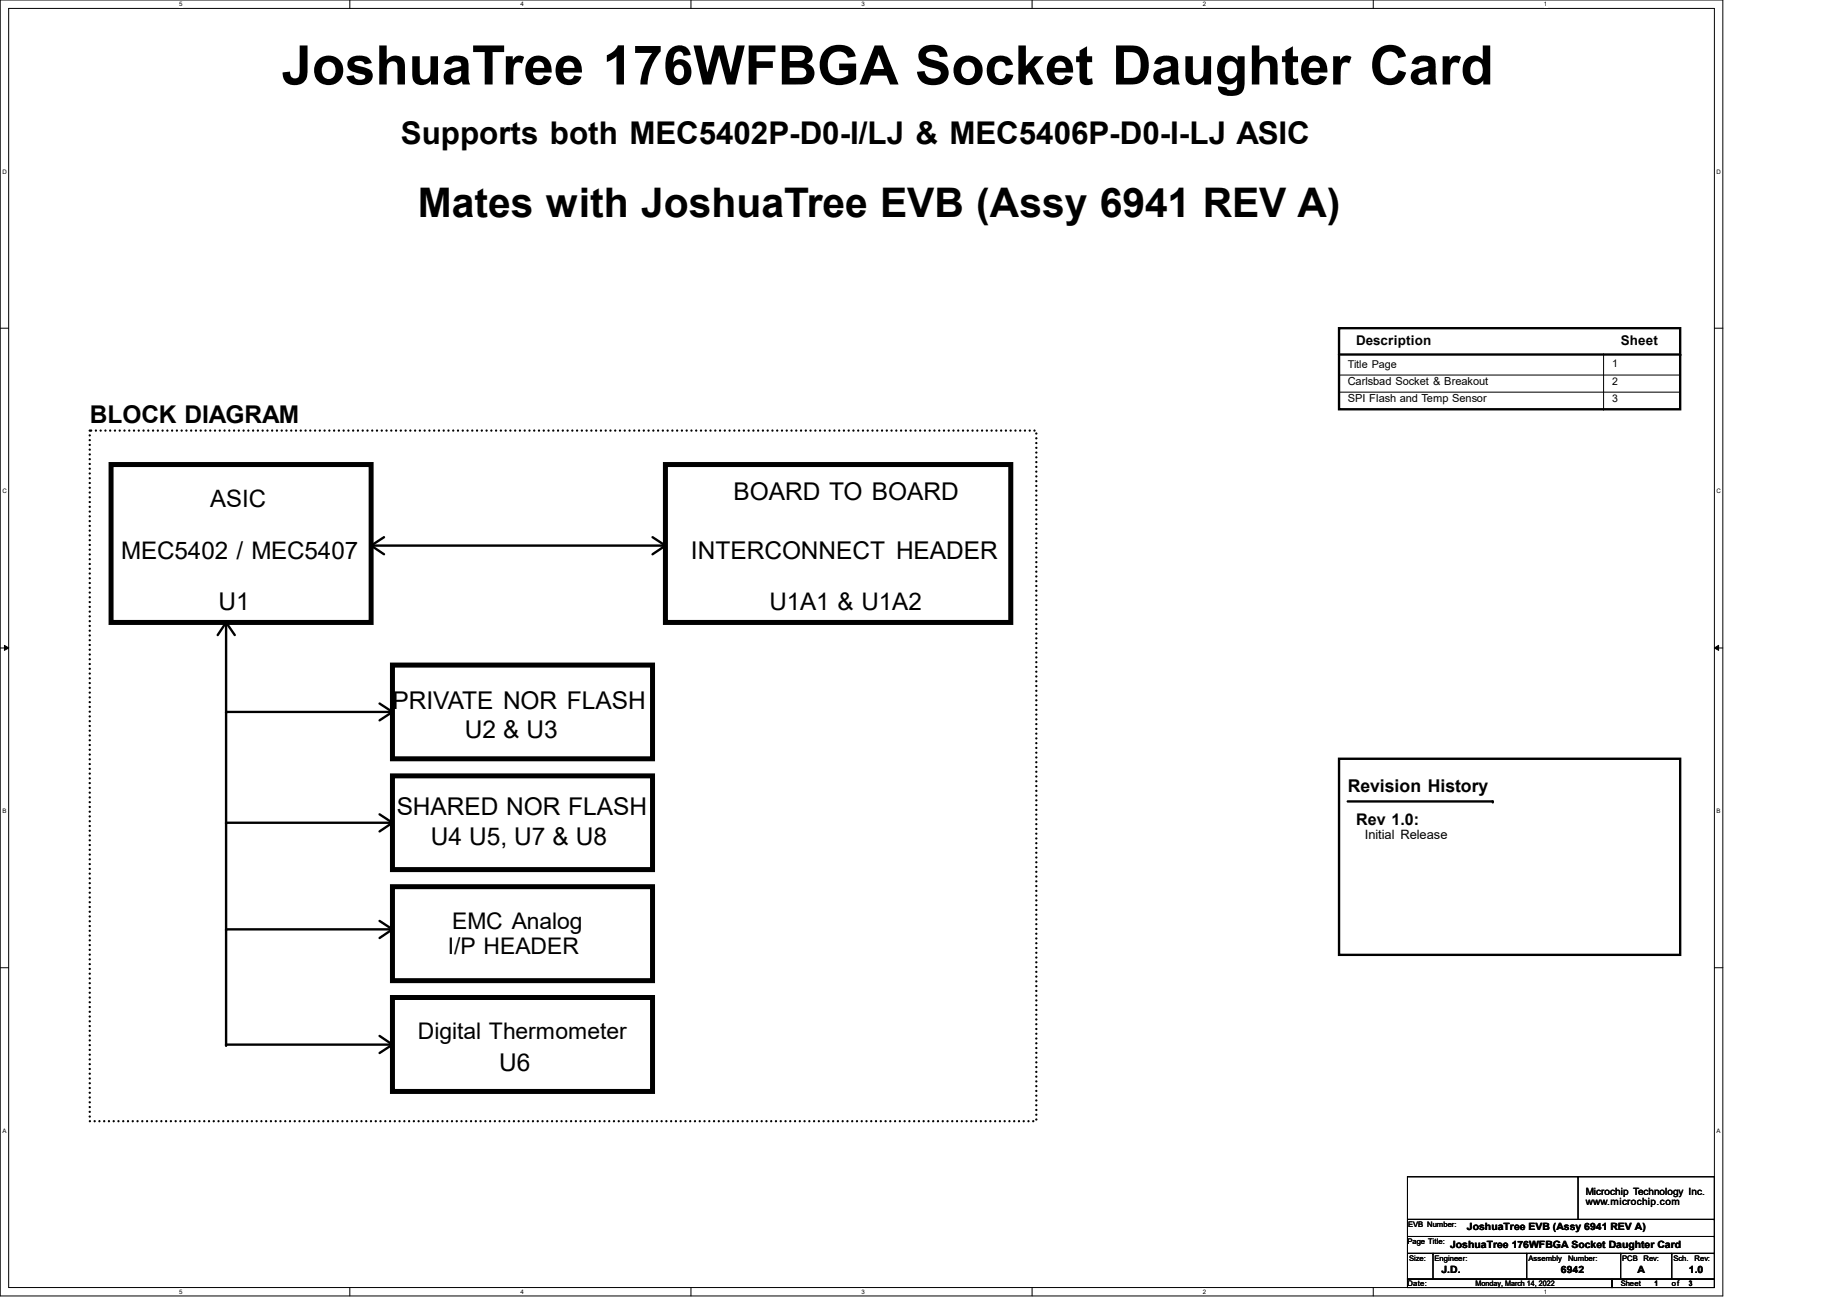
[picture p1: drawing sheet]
<svg xmlns="http://www.w3.org/2000/svg" width="297mm" height="210mm" viewBox="0 0 297 210" stroke-linecap="round" stroke-linejoin="round" font-family="sans-serif">
<path d="M0 0h277.1v208.4h-277.1zM1.4 1.4h274.3v205.7h-274.3z" fill="none" stroke="#000" stroke-width=".16"/>
<g fill="#fff">
<path d="M28.8 .1h.6v1.1h-.6z"/>
<path d="M28.8 207.2h.6v1.1h-.6z"/>
</g>
<path d="M56.3 0v1.4M56.3 207.1v1.3" fill="none" stroke="#000" stroke-width=".16"/>
<g fill="#fff">
<path d="M83.7 .1h.5v1.1h-.5z"/>
<path d="M83.7 207.2h.5v1.1h-.5z"/>
</g>
<path d="M111.1 0v1.4M111.1 207.1v1.3" fill="none" stroke="#000" stroke-width=".16"/>
<g fill="#fff">
<path d="M138.6 .1h.5v1.1h-.5z"/>
<path d="M138.6 207.2h.5v1.1h-.5z"/>
</g>
<path d="M166 0v1.4M166 207.1v1.3" fill="none" stroke="#000" stroke-width=".16"/>
<g fill="#fff">
<path d="M193.4 .1h.6v1.1h-.6z"/>
<path d="M193.4 207.2h.6v1.1h-.6z"/>
</g>
<path d="M220.8 0v1.4M220.8 207.1v1.3" fill="none" stroke="#000" stroke-width=".16"/>
<g fill="#fff">
<path d="M248.3 .1h.5v1.1h-.5z"/>
<path d="M248.3 207.2h.5v1.1h-.5z"/>
<path d="M.4 27.1h.7v1.1h-.7z"/>
<path d="M276.1 27.1h.7v1.1h-.7z"/>
<path d="M.4 78.5h.7v1.1h-.7z"/>
<path d="M276.1 78.5h.7v1.1h-.7z"/>
</g>
<path d="M0 52.8h1.4M275.7 52.8h1.4" fill="none" stroke="#000" stroke-width=".16"/>
<g fill="#fff">
<path d="M.4 129.9h.6v1.1h-.6z"/>
<path d="M276.1 129.9h.6v1.1h-.6z"/>
</g>
<path d="M0 104.2h1.4M.7 103.8l.7 .4-.7 .4zM275.7 104.2l.7-.4v.8zM275.7 104.2h1.4" fill="none" stroke="#000" stroke-width=".16"/>
<path d="M.7 103.8l.7 .4-.7 .4zM275.7 104.2l.7-.4v.8z" fill="#000"/>
<g fill="#fff">
<path d="M.4 181.4h.6v1.1h-.6z"/>
<path d="M276.1 181.4h.6v1.1h-.6z"/>
</g>
<g fill="none" stroke="#000" stroke-width=".16">
<path d="M257.9 56.9v8.9M215.3 60.3h54.9M215.3 63.1h54.9M257.9 65.8h.1M270.2 60.3h.1M270.2 63.1h.1M0 155.7h1.4M275.7 155.7h1.4M226.4 189.3h49.3v16.4h-49.3zM226.4 198.9h49.3M226.4 196.1h49.3M253.8 189.3h.1"/>
<path d="M253.8 189.3v6.8M275.7 198.9h.1M275.7 196.1h.1M226.4 205.7h32.8v1.4h-32.8zM226.4 201.6h49.3M230.5 201.6h.1M230.5 201.6v4.1M245.5 201.6h.1M245.5 201.6v4.1M259.2 205.7h16.5v1.4h-16.5zM260.6 201.6h.1M260.6 201.6v4.1"/>
<path d="M268.9 201.6h.1M268.9 201.6v4.1M275.7 201.6h.1"/>
</g>
<g fill="none" stroke="#000" stroke-width=".38">
<path d="M215.3 52.8h54.9v13h-54.9zM215.3 57h54.9M59.7 87.8h47.3M59.7 87.8l2.1 1.4M61.8 86.4l-2.1 1.4M104.9 86.4l2.1 1.4M107 87.8l-2.1 1.4M36.4 100.1v67.9h26.7M36.4 114.5h26.7M36.4 100.1l-1.4 2.1M36.4 100.1l1.4 2.1M61 113.2l2.1 1.3"/>
<path d="M63.1 114.5l-2.1 1.4M36.4 132.3h26.7M61 131l2.1 1.3M63.1 132.3l-2.1 1.4M215.3 122h54.9v31.6h-54.9zM216.7 128.9h23.4M36.4 149.5h26.7M61 148.1l2.1 1.4M63.1 149.5l-2.1 1.4M61 166.6l2.1 1.4M63.1 168l-2.1 1.4"/>
</g>
<g fill="#000">
<circle cx="270.2" cy="57" r=".19"/>
<circle cx="59.7" cy="87.8" r=".19"/>
<circle cx="107" cy="87.8" r=".19"/>
<circle cx="36.4" cy="114.5" r=".19"/>
<circle cx="36.4" cy="100.1" r=".19"/>
<circle cx="63.1" cy="114.5" r=".19"/>
<circle cx="36.4" cy="132.3" r=".19"/>
<circle cx="63.1" cy="132.3" r=".19"/>
<circle cx="240.1" cy="128.9" r=".19"/>
<circle cx="36.4" cy="149.5" r=".19"/>
<circle cx="63.1" cy="149.5" r=".19"/>
<circle cx="36.4" cy="168" r=".19"/>
<circle cx="63.1" cy="168" r=".19"/>
</g>
<path d="M17.9 74.7h41.8v25.4h-41.8zM107 74.7h55.6v25.4h-55.6zM63.1 107h41.8v15h-41.8zM63.1 124.8h41.8v15.1h-41.8zM63.1 142.6h41.8v15.1h-41.8zM63.1 160.4h41.8v15.2h-41.8z" fill="none" stroke="#000" stroke-width=".8"/>
<path d="M14.4 69.3h152.3v111h-152.3z" fill="none" stroke="#000" stroke-width=".38" stroke-dasharray="0 .8"/>
<text font-size="8.8" x="45.3" y="13.6">JoshuaTree 176WFBGA Socket Daughter Card</text>
<text font-size="6.6" x="67.2" y="34.9">Mates with JoshuaTree EVB (Assy 6941 REV A)</text>
<text font-size="5" x="64.5" y="23.2">Supports both MEC5402P-D0-I/LJ &amp; MEC5406P-D0-I-LJ ASIC</text>
<g font-size="3.9">
<text x="14.4" y="68.1">BLOCK DIAGRAM</text>
<text x="33.8" y="81.6">ASIC</text>
<text x="118" y="80.3">BOARD TO BOARD</text>
<text x="19.5" y="89.9">MEC5402 / MEC5407</text>
<text x="111.1" y="90">INTERCONNECT HEADER</text>
<text x="35.1" y="98.2">U1</text>
<text x="123.7" y="98.1">U1A1 &amp; U1A2</text>
<text x="63.1" y="114">PRIVATE NOR FLASH</text>
<text x="74.8" y="118.7">U2 &amp; U3</text>
<text x="63.8" y="131.1">SHARED NOR FLASH</text>
<text x="69.3" y="135.9">U4 U5, U7 &amp; U8</text>
<text x="80.3" y="172.3">U6</text>
</g>
<g font-size="3.7">
<text x="72.7" y="149.4">EMC Analog</text>
<text x="72" y="153.5">I/P HEADER</text>
<text x="67.2" y="167.2">Digital Thermometer</text>
</g>
<text font-size="2.8" x="216.7" y="127.4">Revision History</text>
<text font-size="2.6" x="218.1" y="132.7">Rev 1.0:</text>
<g font-size="2.2">
<text x="218.1" y="55.5">Description</text>
<text x="260.6" y="55.5">Sheet</text>
</g>
<text font-size="2.1" x="219.5" y="134.9">Initial Release</text>
<g font-size="1.8">
<text x="216.7" y="61.9">Carlsbad Socket &amp; Breakout</text>
<text x="216.7" y="64.7">SPI Flash and Temp Sensor</text>
</g>
<g font-size="1.7">
<text x="216.7" y="59.2">Title Page</text>
<text x="259.2" y="59.1">1</text>
<text x="259.2" y="61.8">2</text>
<text x="259.2" y="64.6">3</text>
</g>
<g font-size="1.6">
<text x="235.9" y="197.9">JoshuaTree EVB (Assy 6941 REV A)</text>
<text x="255" y="192.2">Microchip Technology Inc.</text>
<text x="255" y="193.8">www.microchip.com</text>
<text x="233.2" y="200.7">JoshuaTree 176WFBGA Socket Daughter Card</text>
<text x="231.8" y="204.8">J.D.</text>
<text x="251" y="204.8">6942</text>
<text x="263.4" y="204.8">A</text>
<text x="271.6" y="204.8">1.0</text>
</g>
<g font-size="1.2">
<text x="226.5" y="197.4">EVB Number:</text>
<text x="226.4" y="200">Page Title:</text>
<text x="226.6" y="202.9">Size:</text>
<text x="230.7" y="202.9">Engineer:</text>
<text x="245.8" y="202.9">Assembly</text>
<text x="252.2" y="202.9">Number:</text>
<text x="260.9" y="202.9">PCB</text>
<text x="264.3" y="202.9">Rev:</text>
<text x="269.1" y="202.9">Sch.</text>
<text x="272.5" y="202.9">Rev:</text>
<text x="226.4" y="206.9">Date:</text>
<text x="237.3" y="206.9">Monday, March 14, 2022</text>
<text x="260.6" y="206.9">Sheet</text>
<text x="266.1" y="206.9">1</text>
<text x="268.9" y="206.9">of</text>
<text x="271.6" y="206.9">3</text>
</g>
<g font-size="1">
<text x="28.8" y="1">5</text>
<text x="83.7" y="1">4</text>
<text x="138.6" y="1">3</text>
<text x="193.4" y="1">2</text>
<text x="248.3" y="1">1</text>
<text x=".4" y="27.9">D</text>
<text x="276.1" y="27.9">D</text>
<text x=".4" y="79.4">C</text>
<text x="276.1" y="79.4">C</text>
<text x=".4" y="130.8">B</text>
<text x="276.1" y="130.8">B</text>
<text x=".4" y="182.2">A</text>
<text x="276.1" y="182.2">A</text>
<text x="28.8" y="208.1">5</text>
<text x="83.7" y="208.1">4</text>
<text x="138.6" y="208.1">3</text>
<text x="193.4" y="208.1">2</text>
<text x="248.3" y="208.1">1</text>
</g>
</svg>
